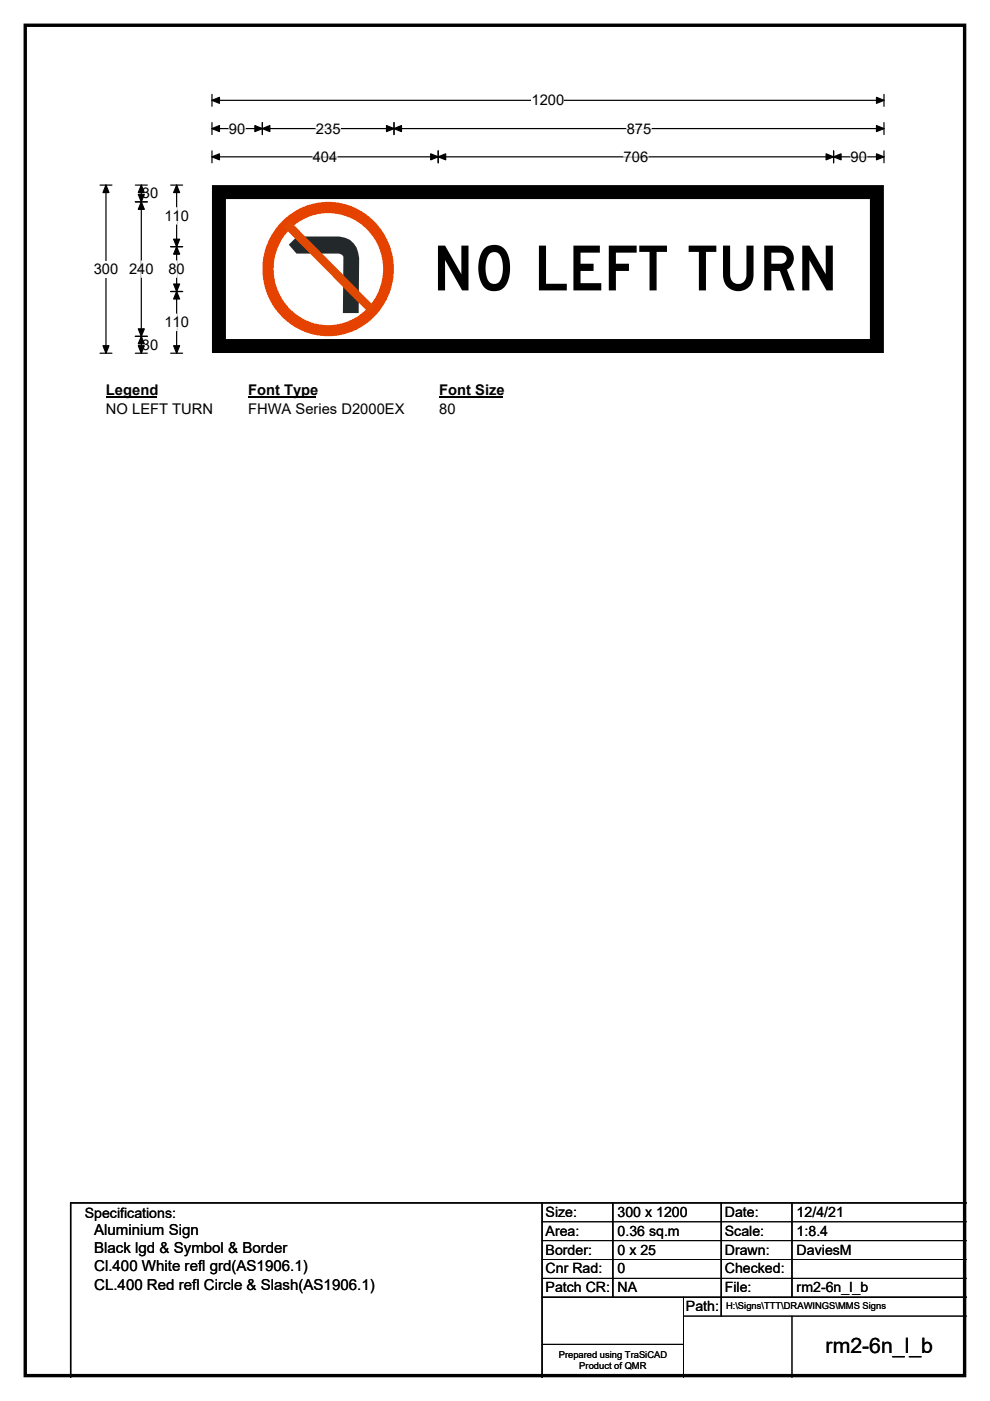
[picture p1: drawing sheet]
<svg xmlns="http://www.w3.org/2000/svg" width="210mm" height="297mm" viewBox="0 0 210 297" stroke-linecap="round" stroke-linejoin="round" font-family="sans-serif">
<path d="M5.4 5.4h199.2v286.3h-199.2z" fill="none" stroke="#000" stroke-width=".72"/>
<path d="M45 21.3h142.5M45 20v2.5M187.5 20v2.5" fill="none" stroke="#000" stroke-width=".25"/>
<path d="M45 21.3l1.5-.7v1.3zM185.9 20.6l1.6 .7-1.6 .6z" fill="#000" stroke="#000" stroke-width=".25"/>
<path d="M112.8 19.5h6.9v3.5h-6.9z" fill="#fff"/>
<g fill="none" stroke="#000" stroke-width=".25">
<path d="M21.2 39.2h2.5M22.5 39.2v35.7M45 27.3h142.5M45 26v2.5M45 32v2.5M45 33.3h142.5M55.6 26v2.5M83.6 26v2.5M92.9 32v2.5M176.8 32v2.5M187.5 26v2.5M187.5 32v2.5"/>
<path d="M21.2 74.9h2.5"/>
</g>
<g fill="#000" stroke="#000" stroke-width=".25">
<path d="M22.5 39.2l.6 1.6h-1.3zM45 27.3l1.5-.7v1.3zM45 33.3l1.5-.7v1.3zM55.6 27.3l1.6-.7v1.3zM54.1 26.6l1.5 .7-1.5 .6zM82 26.6l1.6 .7-1.6 .6zM83.6 27.3l1.6-.7v1.3zM92.9 33.3l1.6-.7v1.3zM91.4 32.6l1.5 .7-1.5 .6zM175.2 32.6l1.6 .7-1.6 .6zM176.8 33.3l1.6-.7v1.3zM185.9 26.6l1.6 .7-1.6 .6z"/>
<path d="M185.9 32.6l1.6 .7-1.6 .6zM21.8 73.3h1.3l-.6 1.6z"/>
</g>
<path d="M48.6 27.3h3.4M66.3 33.3h5.2M67 27.3h5.2M132.3 33.3h5.2M132.9 27.3h5.2M180.4 33.3h3.5" fill="none" stroke="#fff" stroke-width=".25"/>
<path d="M19.9 55.3h5.2v3.5h-5.2z" fill="#fff"/>
<path d="M28.7 39.2h2.5M30 39.2v35.7M36.2 39.2h2.5M37.5 39.2v35.7M28.7 42.8h2.5M36.2 52.3h2.5M28.7 71.3h2.5M28.7 74.9h2.5M36.2 74.9h2.5M36.2 61.8h2.5" fill="none" stroke="#000" stroke-width=".25"/>
<path d="M30 39.2l.6 1.6h-1.3zM37.5 39.2l.6 1.6h-1.3zM30 42.8l.6 1.6h-1.3zM29.3 41.2h1.3l-.6 1.6zM37.5 52.3l.6 1.6h-1.3zM36.8 50.7h1.3l-.6 1.6zM29.3 69.7h1.3l-.6 1.6zM30 71.3l.6 1.6h-1.3zM29.3 73.3h1.3l-.6 1.6zM36.8 60.2h1.3l-.6 1.6zM37.5 61.8l.6 1.6h-1.3zM36.8 73.3h1.3l-.6 1.6z" fill="#000" stroke="#000" stroke-width=".25"/>
<path d="M30 55.3v3.5M37.5 44v3.5M37.5 55.3v3.5M37.5 66.6v3.5" fill="none" stroke="#fff" stroke-width=".25"/>
<path d="M22.5 80.9h10.7v3.5h-10.7z" fill="#fff"/>
<path d="M22.5 84.2h10.7" fill="none" stroke="#000" stroke-width=".32"/>
<path d="M52.6 80.9h14.4v3.5h-14.4z" fill="#fff"/>
<path d="M52.6 84.2h14.4" fill="none" stroke="#000" stroke-width=".32"/>
<path d="M93.2 80.9h13.4v3.5h-13.4z" fill="#fff"/>
<path d="M93.2 84.2h13.4" fill="none" stroke="#000" stroke-width=".32"/>
<g fill="#fff">
<path d="M22.5 85.1h22.6v3.5h-22.6z"/>
<path d="M52.6 85.1h33.1v3.5h-33.1z"/>
<path d="M93.2 85.1h3.4v3.5h-3.4z"/>
<path d="M45 39.3h142.5v35.6h-142.5z"/>
</g>
<path d="M45 39.2h142.5v35.7h-142.5z" fill="none" stroke="#fff" stroke-width=".21"/>
<path d="M46.4 40.7h139.6v32.7h-139.6z" fill="none" stroke="#000" stroke-width="3"/>
<path d="M60.3 46.5a14 14 0 0 1 17.1-1.3 14 14 0 0 1 5.4 16.3 13.9 13.9 0 0 1-15.5 9.6 13.9 13.9 0 0 1-11.7-14.1 14.3 14.3 0 0 1 4.7-10.5z" fill-rule="evenodd" fill="#e54200"/>
<path d="M61.4 48.7a11.7 11.7 0 0 1 15.6-.8 11.7 11.7 0 0 1 2.5 15.5 11.5 11.5 0 0 1-12.5 5.2 11.5 11.5 0 0 1-8.9-10.2 11.9 11.9 0 0 1 3.3-9.7z" fill-rule="evenodd" fill="#fff"/>
<path d="M61.3 51.9l1.7-1.8h8.9a4.5 4.5 0 0 1 4.3 4.6l-.1 11.7h-3.4l.1-11.5a.96 .96 0 0 0-1-1.1h-8.9z" fill-rule="evenodd" fill="#23282b"/>
<path d="M61.4 46.8l18 18.2-1.3 1.3-17.9-18.2z" fill="#e14801"/>
<path d="M115 255v37M130 255v20M153 255v24M168 255v20M205 255h-190v37M115 275h90" fill="none" stroke="#000" stroke-width=".3"/>
<path d="M115 259h90M115 263h90M115 267h90M115 271h90M145 279h60M145 275v17M168 279v13M115 285h30" fill="none" stroke="#000" stroke-width=".21"/>
<text font-size="13.2" x="91.8" y="61.6">NO LEFT TURN</text>
<text font-size="4.5" x="175.1" y="286.9">rm2-6n_l_b</text>
<g font-size="3.2">
<text x="20" y="261.9">Aluminium Sign</text>
<text x="20" y="265.7">Black lgd &amp; Symbol &amp; Border</text>
<text x="20" y="269.6">Cl.400 White refl grd(AS1906.1)</text>
<text x="20" y="273.4">CL.400 Red refl Circle &amp; Slash(AS1906.1)</text>
</g>
<g font-size="3.1">
<text x="112.8" y="22.3">1200</text>
<text x="48.6" y="28.3">90</text>
<text x="67" y="28.3">235</text>
<text x="132.9" y="28.3">875</text>
<text x="66.3" y="34.3">404</text>
<text x="132.3" y="34.3">706</text>
<text x="180.4" y="34.3">90</text>
<text x="30.1" y="42.1">30</text>
<text x="34.9" y="46.8">110</text>
<text x="19.9" y="58.1">300</text>
<text x="27.4" y="58.1">240</text>
<text x="35.7" y="58.1">80</text>
<text x="34.9" y="69.4">110</text>
<text x="30.1" y="74.1">30</text>
<text x="22.5" y="83.7">Legend</text>
<text x="52.6" y="83.7">Font Type</text>
<text x="93.2" y="83.7">Font Size</text>
<text x="22.5" y="87.9">NO LEFT TURN</text>
<text x="52.6" y="87.9">FHWA Series D2000EX</text>
<text x="93.2" y="87.9">80</text>
</g>
<g font-size="3">
<text x="115.7" y="258">Size:</text>
<text x="131" y="258">300 x 1200</text>
<text x="153.7" y="258">Date:</text>
<text x="169" y="258">12/4/21</text>
<text x="18" y="258.2">Specifications:</text>
<text x="115.7" y="262">Area:</text>
<text x="131" y="262">0.36 sq.m</text>
<text x="153.7" y="262">Scale:</text>
<text x="169" y="262">1:8.4</text>
<text x="115.7" y="266">Border:</text>
<text x="115.7" y="270">Cnr Rad:</text>
<text x="131" y="266">0 x 25</text>
<text x="131" y="270">0</text>
<text x="153.7" y="266">Drawn:</text>
<text x="153.7" y="270">Checked:</text>
<text x="169" y="266">DaviesM</text>
<text x="115.7" y="274">Patch CR:</text>
<text x="131" y="274">NA</text>
<text x="153.7" y="274">File:</text>
<text x="169" y="274">rm2-6n_l_b</text>
<text x="145.5" y="278">Path:</text>
</g>
<g font-size="2">
<text x="154" y="277.6">H:\Signs\TTT\DRAWINGS\MMS Signs</text>
<text x="118.5" y="287.8">Prepared using TraSiCAD</text>
<text x="122.9" y="290.2">Product of QMR</text>
</g>
</svg>
